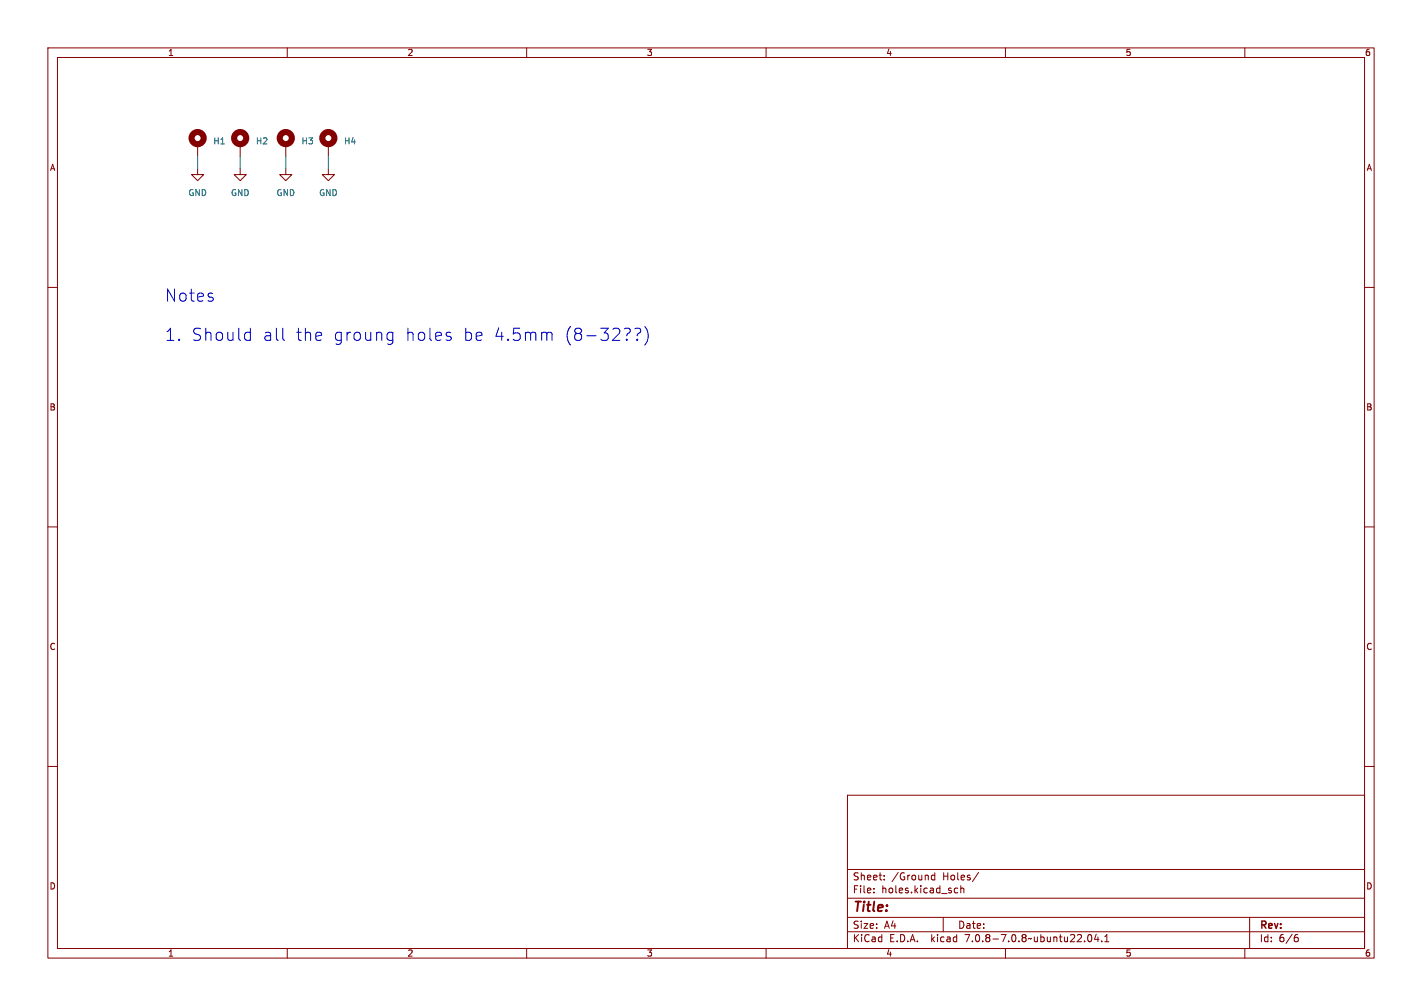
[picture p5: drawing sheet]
(kicad_sch (version 20230121) (generator eeschema)

 (paper "A4")

 (lib_symbols
  (symbol "Mechanical:MountingHole_Pad" (pin_numbers hide) (pin_names (offset 1.016) hide) (in_bom yes) (on_board yes)
   (property "Reference" "H" (at 0 6.35 0) (effects (font (size 1.27 1.27))))
   (property "Value" "MountingHole_Pad" (at 0 4.445 0) (effects (font (size 1.27 1.27))))
   (property "Footprint" "" (at 0 0 0) (effects (font (size 1.27 1.27)) hide))
   (property "Datasheet" "~" (at 0 0 0) (effects (font (size 1.27 1.27)) hide))
   (symbol "MountingHole_Pad_0_1"
    (circle (center 0 1.27) (radius 1.27) (stroke (width 1.27) (type default)) (fill (type none))))
   (symbol "MountingHole_Pad_1_1"
    (pin input line (at 0 -2.54 90) (length 2.54) (name "1" (effects (font (size 1.27 1.27)))) (number "1" (effects (font (size 1.27 1.27)))))))
  (symbol "power:GND" (power) (pin_names (offset 0)) (in_bom yes) (on_board yes)
   (property "Reference" "#PWR" (at 0 -6.35 0) (effects (font (size 1.27 1.27)) hide))
   (property "Value" "GND" (at 0 -3.81 0) (effects (font (size 1.27 1.27))))
   (property "Footprint" "" (at 0 0 0) (effects (font (size 1.27 1.27)) hide))
   (property "Datasheet" "" (at 0 0 0) (effects (font (size 1.27 1.27)) hide))
   (symbol "GND_0_1"
    (polyline (pts (xy 0 0) (xy 0 -1.27) (xy 1.27 -1.27) (xy 0 -2.54) (xy -1.27 -1.27) (xy 0 -1.27)) (stroke (width 0) (type default)) (fill (type none))))
   (symbol "GND_1_1"
    (pin power_in line (at 0 0 270) (length 0) hide (name "GND" (effects (font (size 1.27 1.27)))) (number "1" (effects (font (size 1.27 1.27))))))))


 (wire (pts (xy 41.275 32.639) (xy 41.275 35.179)) (stroke (width 0) (type default)))
 (wire (pts (xy 59.69 32.639) (xy 59.69 35.179)) (stroke (width 0) (type default)))
 (wire (pts (xy 68.58 32.639) (xy 68.58 35.179)) (stroke (width 0) (type default)))
 (wire (pts (xy 50.165 32.639) (xy 50.165 35.179)) (stroke (width 0) (type default)))

 (text "Notes\n\n1. Should all the groung holes be 4.5mm (8-32??)\n" (at 34.29 71.628 0) (effects (font (size 2.54 2.54)) (justify left bottom)))

 (symbol (lib_id "power:GND") (at 68.58 35.179 0) (mirror y) (unit 1) (in_bom yes) (on_board yes) (dnp no) (fields_autoplaced)
  (property "Reference" "#PWR011" (at 68.58 41.529 0) (effects (font (size 1.27 1.27)) hide))
  (property "Value" "GND" (at 68.58 40.259 0) (effects (font (size 1.27 1.27))))
  (property "Footprint" "" (at 68.58 35.179 0) (effects (font (size 1.27 1.27)) hide))
  (property "Datasheet" "" (at 68.58 35.179 0) (effects (font (size 1.27 1.27)) hide)) (pin "1")
  (instances (project "teensy_arena_12-12" (path "" (reference "#PWR011") (unit 1)) (path "" (reference "#PWR011") (unit 1)))))

 (symbol (lib_id "Mechanical:MountingHole_Pad") (at 50.165 30.099 0) (unit 1) (in_bom yes) (on_board yes) (dnp no)
  (property "Reference" "H2" (at 53.34 29.464 0) (effects (font (size 1.27 1.27)) (justify left)))
  (property "Value" "MountingHole_Pad" (at 53.34 30.734 0) (effects (font (size 1.27 1.27)) (justify left) hide))
  (property "Footprint" "MountingHole:MountingHole_4.5mm_Pad" (at 50.165 30.099 0) (effects (font (size 1.27 1.27)) hide))
  (property "Datasheet" "~" (at 50.165 30.099 0) (effects (font (size 1.27 1.27)) hide)) (pin "1")
  (instances (project "teensy_arena_12-12" (path "" (reference "H2") (unit 1)) (path "" (reference "H2") (unit 1)))))

 (symbol (lib_id "power:GND") (at 50.165 35.179 0) (mirror y) (unit 1) (in_bom yes) (on_board yes) (dnp no) (fields_autoplaced)
  (property "Reference" "#PWR09" (at 50.165 41.529 0) (effects (font (size 1.27 1.27)) hide))
  (property "Value" "GND" (at 50.165 40.259 0) (effects (font (size 1.27 1.27))))
  (property "Footprint" "" (at 50.165 35.179 0) (effects (font (size 1.27 1.27)) hide))
  (property "Datasheet" "" (at 50.165 35.179 0) (effects (font (size 1.27 1.27)) hide)) (pin "1")
  (instances (project "teensy_arena_12-12" (path "" (reference "#PWR09") (unit 1)) (path "" (reference "#PWR09") (unit 1)))))

 (symbol (lib_id "power:GND") (at 41.275 35.179 0) (mirror y) (unit 1) (in_bom yes) (on_board yes) (dnp no) (fields_autoplaced)
  (property "Reference" "#PWR08" (at 41.275 41.529 0) (effects (font (size 1.27 1.27)) hide))
  (property "Value" "GND" (at 41.275 40.259 0) (effects (font (size 1.27 1.27))))
  (property "Footprint" "" (at 41.275 35.179 0) (effects (font (size 1.27 1.27)) hide))
  (property "Datasheet" "" (at 41.275 35.179 0) (effects (font (size 1.27 1.27)) hide)) (pin "1")
  (instances (project "teensy_arena_12-12" (path "" (reference "#PWR08") (unit 1)) (path "" (reference "#PWR08") (unit 1)))))

 (symbol (lib_id "Mechanical:MountingHole_Pad") (at 59.69 30.099 0) (unit 1) (in_bom yes) (on_board yes) (dnp no) (fields_autoplaced)
  (property "Reference" "H3" (at 62.865 29.464 0) (effects (font (size 1.27 1.27)) (justify left)))
  (property "Value" "MountingHole_Pad" (at 62.865 30.734 0) (effects (font (size 1.27 1.27)) (justify left) hide))
  (property "Footprint" "MountingHole:MountingHole_4.5mm_Pad" (at 59.69 30.099 0) (effects (font (size 1.27 1.27)) hide))
  (property "Datasheet" "~" (at 59.69 30.099 0) (effects (font (size 1.27 1.27)) hide)) (pin "1")
  (instances (project "teensy_arena_12-12" (path "" (reference "H3") (unit 1)) (path "" (reference "H3") (unit 1)))))

 (symbol (lib_id "Mechanical:MountingHole_Pad") (at 41.275 30.099 0) (unit 1) (in_bom yes) (on_board yes) (dnp no) (fields_autoplaced)
  (property "Reference" "H1" (at 44.45 29.464 0) (effects (font (size 1.27 1.27)) (justify left)))
  (property "Value" "MountingHole_Pad" (at 44.45 30.734 0) (effects (font (size 1.27 1.27)) (justify left) hide))
  (property "Footprint" "MountingHole:MountingHole_4.5mm_Pad" (at 41.275 30.099 0) (effects (font (size 1.27 1.27)) hide))
  (property "Datasheet" "~" (at 41.275 30.099 0) (effects (font (size 1.27 1.27)) hide)) (pin "1")
  (instances (project "teensy_arena_12-12" (path "" (reference "H1") (unit 1)) (path "" (reference "H1") (unit 1)))))

 (symbol (lib_id "power:GND") (at 59.69 35.179 0) (mirror y) (unit 1) (in_bom yes) (on_board yes) (dnp no) (fields_autoplaced)
  (property "Reference" "#PWR010" (at 59.69 41.529 0) (effects (font (size 1.27 1.27)) hide))
  (property "Value" "GND" (at 59.69 40.259 0) (effects (font (size 1.27 1.27))))
  (property "Footprint" "" (at 59.69 35.179 0) (effects (font (size 1.27 1.27)) hide))
  (property "Datasheet" "" (at 59.69 35.179 0) (effects (font (size 1.27 1.27)) hide)) (pin "1")
  (instances (project "teensy_arena_12-12" (path "" (reference "#PWR010") (unit 1)) (path "" (reference "#PWR010") (unit 1)))))

 (symbol (lib_id "Mechanical:MountingHole_Pad") (at 68.58 30.099 0) (unit 1) (in_bom yes) (on_board yes) (dnp no) (fields_autoplaced)
  (property "Reference" "H4" (at 71.755 29.464 0) (effects (font (size 1.27 1.27)) (justify left)))
  (property "Value" "MountingHole_Pad" (at 71.755 30.734 0) (effects (font (size 1.27 1.27)) (justify left) hide))
  (property "Footprint" "MountingHole:MountingHole_4.5mm_Pad" (at 68.58 30.099 0) (effects (font (size 1.27 1.27)) hide))
  (property "Datasheet" "~" (at 68.58 30.099 0) (effects (font (size 1.27 1.27)) hide)) (pin "1")
  (instances (project "teensy_arena_12-12" (path "" (reference "H4") (unit 1)) (path "" (reference "H4") (unit 1))))))
